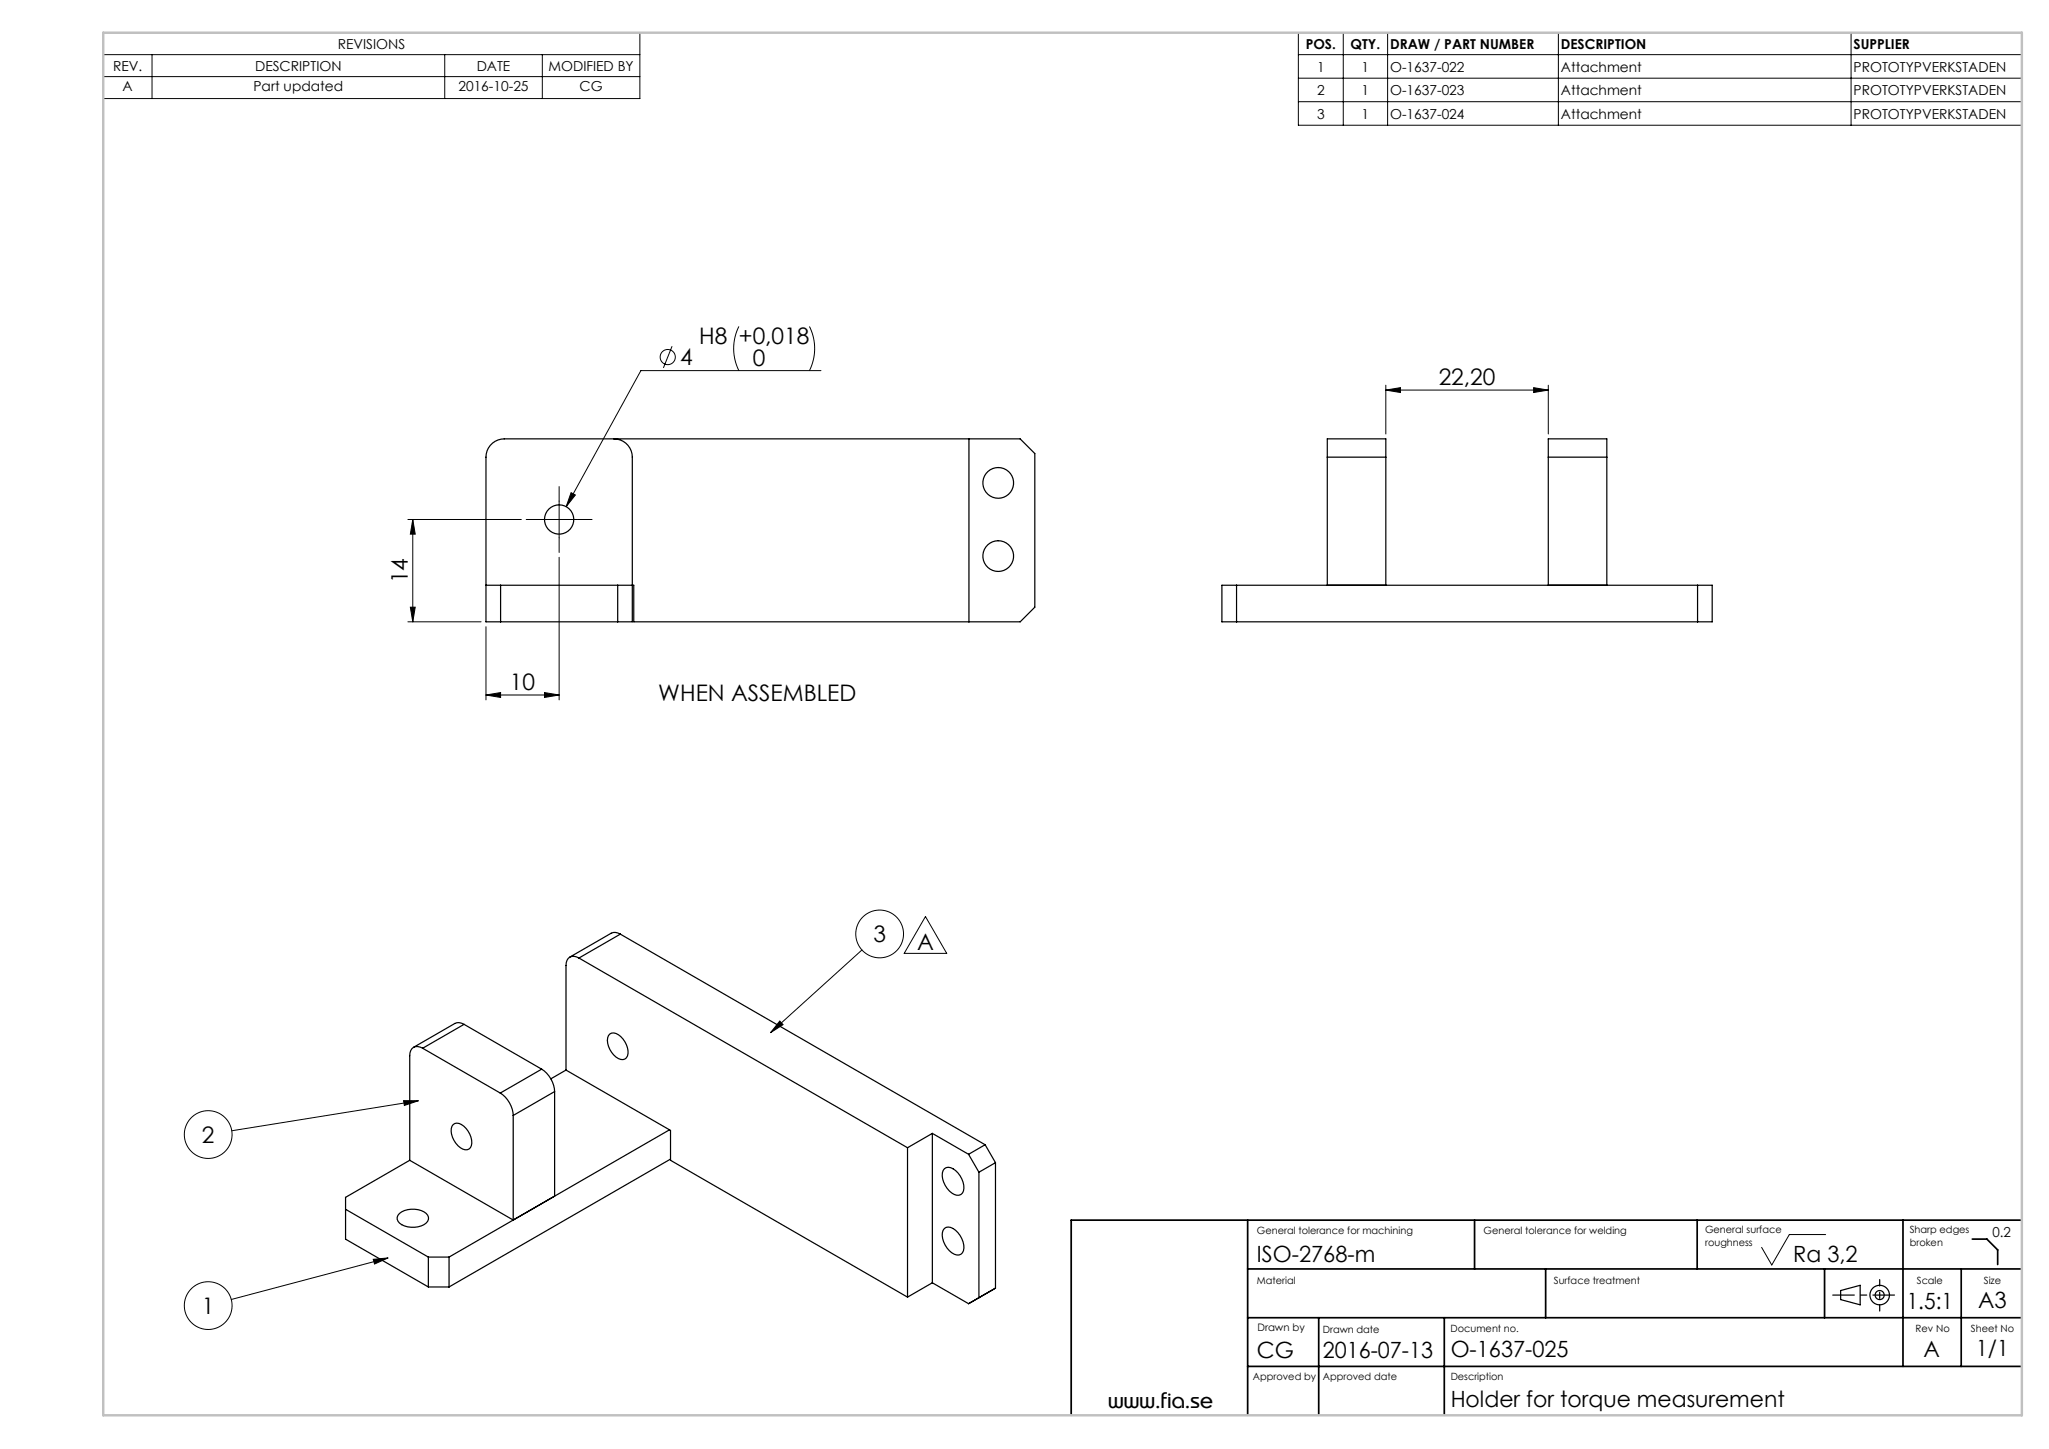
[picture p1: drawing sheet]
<svg xmlns="http://www.w3.org/2000/svg" width="420mm" height="297mm" viewBox="0 0 420 297" stroke-linecap="round" stroke-linejoin="round" font-family="sans-serif">
<g fill="none" stroke="#000" stroke-width=".2">
<path d="M21.2 6.7h110v13.5h-110zM21.2 11.2h110M21.2 15.7h110M31.2 11.2v9M91.2 11.2v9M111.2 11.2v9M266.1 6.7h148.3v19h-148.3zM266.1 16h148.3M266.1 11.2h148.3M275.3 6.7v19M284.4 6.7v19M319.4 6.7v19"/>
<path d="M379.4 6.7v19M266.1 20.8h148.3M137.8 71l-1.8 4.4M151.5 66.9a10.1 10.1 0 0 0 0 9.1M165.9 66.9a10.1 10.1 0 0 1 0 9.1M168.3 76h-36.9l-15.3 27.9M284.1 80l3-.5v1zM284.1 79v10M284.1 80h33.3M314.4 79.5l3 .5-3 .5zM317.4 79v10M83.6 106.5h23.3"/>
<path d="M84.6 106.5v21M84.6 106.5l.5 3h-1zM110.9 106.5h7.5M114.6 114.2v29.3M114.6 102.7v7.5M117.1 101l.8 .5-1.8 2.4zM83.6 127.5h15M84.1 124.5h1l-.5 3zM99.6 128.5v15M99.6 142.5h15M99.6 142.5l3-.5v1zM111.6 142l3 .5-3 .5z"/>
<path d="M176.7 194.7l-18.7 17M189.7 187.9l4.4 7.5h-8.8zM159.8 209.3l.7 .7-2.5 1.7zM82.7 225.6h3.1l-2.9 1zM85.8 225.6l-38.3 6.2M76.5 258.1l3-.3-2.7 1.3zM79.5 257.8l-32.1 8.6M374.2 253h-7.4l-3.6 6.3-2.1-3.6"/>
<circle cx="136.9" cy="73.2" r="1.56"/>
<circle cx="180.3" cy="191.4" r="4.9"/>
<circle cx="42.7" cy="232.6" r="4.9"/>
<circle cx="42.7" cy="267.6" r="4.9"/>
</g>
<g fill="none" stroke="#000" stroke-width=".25">
<path d="M125.9 90a3.7 3.7 0 0 1 3.7 3.7v33.8h-30v-33.8a3.7 3.7 0 0 1 3.8-3.7h105.7l3 3v31.5l-3 3h-79.2v-7.5h-30.3M198.6 90v37.5M272.1 93.7v-3.7h12v3.7M272.1 93.7v26.3M272.1 93.7h12M284.1 93.7v26.3M317.4 93.7v-3.7h12v3.7M317.4 93.7h12M317.4 93.7v26.3M329.4 93.7v26.3M102.6 120v7.5M126.6 120v7.5"/>
<path d="M250.5 120h100.5v7.5h-100.5zM253.5 120v7.5M348 120v7.5M118.7 196.4a1.62 1.62 0 0 0-1.9-.2 1.62 1.62 0 0 0-.8 1.7v21.4M118.7 196.4l67.3 38.8M127.2 191.5a1.87 1.87 0 0 0-1.9-.2l-8.5 4.9M127.2 191.5l-8.5 4.9M127.2 191.5l74.7 43.1M86.6 214.9a1.62 1.62 0 0 0-1.8-.2 1.62 1.62 0 0 0-.8 1.7v21.4M86.6 214.9l15.9 9.1M95.1 210a1.88 1.88 0 0 0-1.9-.2l-8.4 4.9M95.1 210l-8.5 4.9"/>
<path d="M95.1 210l15.9 9.1M111 219.1a5.9 5.9 0 0 1 2.7 4.6M111 219.1l-8.5 4.9M116 219.3l21.4 12.4v6.1l48.6 28.1M116 219.3l-3.1 1.8M125 211.9a2.1 2.1 0 0 1 2.7 1 3.6 3.6 0 0 1 .7 3.9 1.79 1.79 0 0 1-2.6-.6 4 4 0 0 1-1.1-3.9zM84 237.8l-13.2 7.6v8.6l17 9.8M92.9 230.5a1.93 1.93 0 0 1 2.6 .8 3.8 3.8 0 0 1 .9 3.9 1.66 1.66 0 0 1-2.5-.4 4.1 4.1 0 0 1-1.3-3.9zM102.5 224a5.9 5.9 0 0 1 2.7 4.6M105.2 228.6v21.5l-21.2-12.3M113.7 223.7l-8.5 4.9M113.7 223.7v21.5"/>
<path d="M137.2 231.6l-45.2 26.1M137.4 237.6l-45.4 26.2M186 235.2v30.7M191.1 232.3l-5.1 2.9M191.1 232.3l7.4 4.3M191.1 232.3v30.6M193.6 239.6a2.03 2.03 0 0 1 2.8 .8 4 4 0 0 1 .9 4.1 1.43 1.43 0 0 1-2.2 0 4.4 4.4 0 0 1-1.8-4.6zM198.5 236.6l2.2 3.7M201.9 234.6l-3.4 2M201.9 234.6l2.2 3.7M204.1 238.3l-3.4 2M204.1 238.3v25.7"/>
<path d="M70.8 247.9l17 9.8M81.9 248.7a4.5 4.5 0 0 1 5.8 .4 1.58 1.58 0 0 1-1.4 2.2 4.4 4.4 0 0 1-4.7-1 1.22 1.22 0 0 1 .3-1.6zM87.8 257.7h4.2M87.8 257.7v6.1M92 257.7v6.1M193.6 251.8a2.03 2.03 0 0 1 2.8 .9 4 4 0 0 1 .9 4.1 1.43 1.43 0 0 1-2.2 0 4.4 4.4 0 0 1-1.8-4.6zM200.7 240.3v25.7l-2.2 1.2M87.8 263.8h4.2M191.1 262.9l7.4 4.3M191.1 262.9l-5.1 3M204.1 264l-2.2 1.3M204.1 264l-5.6 3.2"/>
<path d="M377.3 264.5l4-1.1v4l-4-1z"/>
<circle cx="204.6" cy="99" r="3.1"/>
<circle cx="114.6" cy="106.5" r="3"/>
<circle cx="204.6" cy="114" r="3.1"/>
<circle cx="385.3" cy="265.4" r="2"/>
<circle cx="385.3" cy="265.4" r=".93"/>
</g>
<path d="M110.9 106.5h-3M114.6 102.7v-3M114.6 110.2v3M118.4 106.5h3" fill="none" stroke="#000" stroke-width=".2" stroke-dasharray="15.2 1.3 1.3 1.3"/>
<path d="M388.3 265.4h-12.6" fill="none" stroke="#000" stroke-width=".25" stroke-dasharray="15.2 1.3 1.3 1.3" stroke-dashoffset="10.8"/>
<path d="M385.3 268.7v-6.4" fill="none" stroke="#000" stroke-width=".25" stroke-dasharray="15.2 1.3 1.3 1.3" stroke-dashoffset="13.9"/>
<g fill="none" stroke="#000" stroke-width=".35">
<path d="M255.7 250.1v40M302.3 250.1v10M347.9 250.1v10M390.1 250.1v30M404.3 254h3l2.2 2.2v3M414.4 250.1h-194.8v40M255.7 270.1h158.7M255.7 260.1h158.7M270.3 270.1v20M296 270.1v20M316.8 260.1v10M374 260.1v10"/>
<path d="M402 260.1v20M255.7 280.1h158.7"/>
</g>
<path d="M21.2 6.7h393.2v283.4h-393.2z" fill="none" stroke="#c0c0c0" stroke-width=".5"/>
<g fill="#000">
<path d="M314.4 79.5l3 .5-3 .5zM284.1 80l3-.5v1z"/>
<path d="M84.6 106.5l.5 3h-1zM84.1 124.5h1l-.5 3z"/>
<path d="M117.1 101l-1 2.9 1.8-2.4zM99.6 142.5l3-.5v1zM111.6 142l3 .5-3 .5z"/>
<path d="M159.8 209.3l.7 .7-2.5 1.7zM76.5 258.1l3-.3-2.7 1.3zM82.7 225.6h3.1l-2.9 1z"/>
</g>
<g font-size="4.7">
<text x="143.3" y="70.4">H8 +0,018</text>
<text x="139.4" y="74.9">4</text>
<text x="154.3" y="75">0</text>
<text x="294.9" y="78.9">22,20</text>
<text x="83.6" y="119.6" transform="rotate(-90 83.6 119.6)">14</text>
<text x="104.5" y="141.4">10</text>
<text x="134.9" y="143.7">WHEN ASSEMBLED</text>
<text x="179" y="193.1">3</text>
<text x="188" y="194.7">A</text>
<text x="41.4" y="234.2">2</text>
<text x="41.4" y="269.3">1</text>
</g>
<g font-size="4.6">
<text x="257.6" y="258.6">ISO-2768-m</text>
<text x="367.6" y="258.6">Ra 3,2</text>
<text x="390.8" y="268.3">1.5:1</text>
<text x="405.5" y="268">A3</text>
<text x="257.6" y="278.4">CG</text>
<text x="271.1" y="278.4">2016-07-13</text>
<text x="297.4" y="278.1">O-1637-025</text>
<text x="394.3" y="278.1">A</text>
<text x="405.1" y="277.9">1/1</text>
<text x="297.4" y="288.4">Holder for torque measurement</text>
</g>
<text font-size="4.2" x="227.2" y="288.5">www.fia.se</text>
<g font-size="2.8">
<text x="69.2" y="10">REVISIONS</text>
<text x="267.6" y="10">POS.</text>
<text x="276.8" y="10">QTY.</text>
<text x="284.9" y="10">DRAW / PART NUMBER</text>
<text x="319.9" y="10">DESCRIPTION</text>
<text x="379.9" y="10">SUPPLIER</text>
<text x="23.2" y="14.5">REV.</text>
<text x="52.3" y="14.5">DESCRIPTION</text>
<text x="97.7" y="14.5">DATE</text>
<text x="112.4" y="14.5">MODIFIED BY</text>
<text x="270" y="14.7">1</text>
<text x="279.1" y="14.7">1</text>
<text x="284.9" y="14.7">O-1637-022</text>
<text x="319.9" y="14.7">Attachment</text>
<text x="379.9" y="14.7">PROTOTYPVERKSTADEN</text>
<text x="25.1" y="18.8">A</text>
<text x="52" y="18.8">Part updated</text>
<text x="94" y="18.8">2016-10-25</text>
<text x="118.8" y="18.8">CG</text>
<text x="270" y="19.5">2</text>
<text x="279.1" y="19.5">1</text>
<text x="284.9" y="19.5">O-1637-023</text>
<text x="319.9" y="19.5">Attachment</text>
<text x="379.9" y="19.5">PROTOTYPVERKSTADEN</text>
<text x="270" y="24.3">3</text>
<text x="279.1" y="24.3">1</text>
<text x="284.9" y="24.3">O-1637-024</text>
<text x="319.9" y="24.3">Attachment</text>
<text x="379.9" y="24.3">PROTOTYPVERKSTADEN</text>
<text x="408.4" y="253.5">0.2</text>
</g>
<text font-size="2.1" x="257.7" y="272.8">Drawn by</text>
<g font-size="2">
<text x="257.6" y="252.9">General tolerance for machining</text>
<text x="304.1" y="252.9">General tolerance for welding</text>
<text x="349.5" y="252.8">General surface</text>
<text x="349.5" y="255.4">roughness</text>
<text x="391.4" y="252.8">Sharp edges</text>
<text x="391.4" y="255.4">broken</text>
<text x="257.6" y="263.2">Material</text>
<text x="318.5" y="263.2">Surface treatment</text>
<text x="392.9" y="263.2">Scale</text>
<text x="406.6" y="263.2">Size</text>
<text x="271.1" y="273.2">Drawn date</text>
<text x="297.3" y="273">Document no.</text>
<text x="392.7" y="273">Rev No</text>
<text x="404" y="273">Sheet No</text>
<text x="256.8" y="282.9">Approved by</text>
<text x="271.1" y="282.8">Approved date</text>
<text x="297.4" y="282.8">Description</text>
</g>
</svg>
